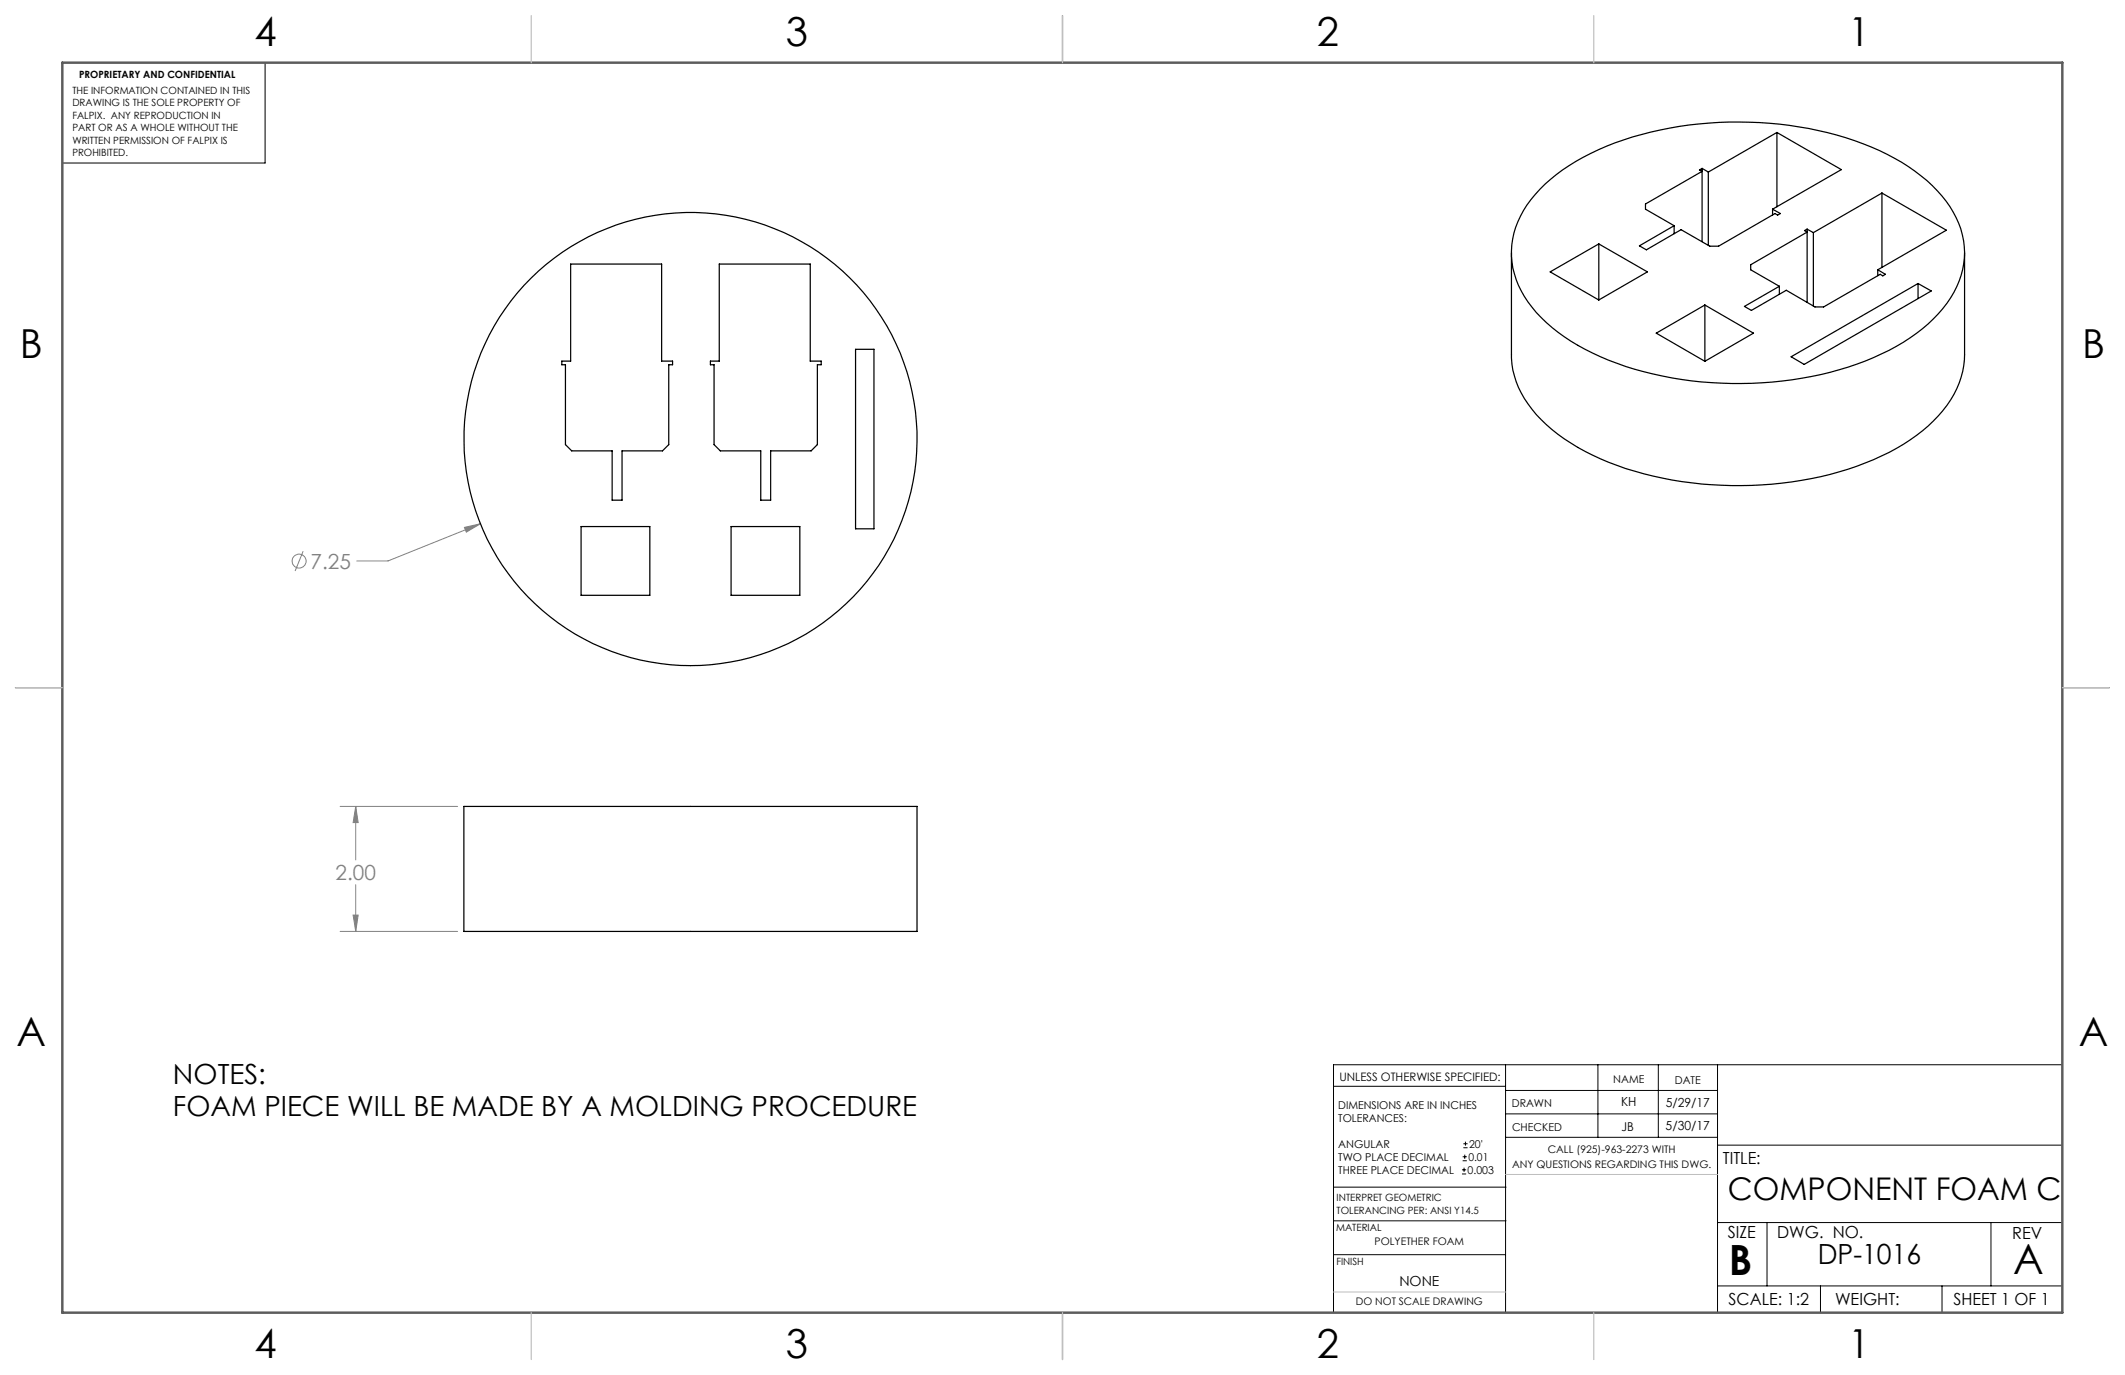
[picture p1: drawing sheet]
<svg xmlns="http://www.w3.org/2000/svg" width="432mm" height="279mm" viewBox="0 0 432 279" stroke-linecap="round" stroke-linejoin="round" font-family="sans-serif">
<g fill="none" stroke="#808080" stroke-width=".2">
<path d="M61.6 112l-1.6 4M94.4 107.2l3.2-.8-2.8 1.7zM97.6 106.4l-18.8 7.6h-6.3M69.1 163.9h23.9M72.3 163.9l.5 3.2h-1zM72.3 163.9v10.8M72.3 179.8v9.5M69.1 189.3h23.9M71.8 185.9h1l-.5 3.4z"/>
<circle cx="60.8" cy="114" r="1.41"/>
</g>
<g fill="none" stroke="#000" stroke-width=".2">
<path d="M53.9 12.7v20.4h-41.2M305.9 216.4v50.3M324.7 216.4v14.7M337 216.4v14.7M349 216.4v50.3M419.1 216.4h-148.1v50.3M271 220.7h34.9M297.1 238.5h.8M297.1 237.7h.8M297.2 235.9h.9M297.2 235.1h.9M297.4 233.2h.8"/>
<path d="M297.4 232.4h.8M297.5 237.3v.8M297.6 234.6v.9M297.8 232v.8M305.9 231.1h43.1M305.9 226.3h43.1M305.9 221.6h43.1M349 232.7h70.1M271 255h34.9M271 248.1h35M271 241.2h35M349 248.4h70.1"/>
<path d="M359.1 248.4v12.9M404.6 248.4v12.9M349 261.3h70.1M369.9 261.3v5.4M394.6 261.3v5.4"/>
</g>
<path d="M215.9 3.2v9.5M3.1 139.7h9.6M419.1 139.7h9.5M215.9 266.7v9.6" fill="none" stroke="#5c5c5c" stroke-width=".25"/>
<path d="M12.7 12.7h406.4v254h-406.4z" fill="none" stroke="#5c5c5c" stroke-width=".5"/>
<path d="M305.9 238.7h43.1M271 262.5h34.9" fill="none" stroke="#c0c0c0" stroke-width=".2"/>
<path d="M108 3.2v9.5M215.9 3.2v9.5M323.8 3.2v9.5M3.1 139.7h9.6M419.1 139.7h9.5M108 266.7v9.6M215.9 266.7v9.6M323.8 266.7v9.6" fill="none" stroke="#c0c0c0" stroke-width=".25"/>
<path d="M72.3 163.9l.5 3.2h-1zM71.8 185.9h1l-.5 3.4zM94.4 107.2l.4 .9 2.8-1.7z" fill="#808080"/>
<g fill="none" stroke="#000" stroke-width=".25">
<path d="M312.9 38.5a44.8 44.8 0 0 1 20.7-11.2 75.1 75.1 0 0 1 46.7 2.6 35.6 35.6 0 0 1 15.9 12 16.4 16.4 0 0 1-.6 19.7 35.4 35.4 0 0 1-14.9 11.1 74.8 74.8 0 0 1-44.8 3.3 48.6 48.6 0 0 1-21.7-10.5 19.8 19.8 0 0 1-7.1-13.4 18.4 18.4 0 0 1 5.8-13.6zM345.9 34.2l1.2 .8M345.9 34.2l-.6 .3 .6 .3-11.5 6.7v1l5.8 3.4M345.9 34.2v14.9M347.1 35v14.8M361.1 26.9l13.1 7.6-14 8M361.1 26.9l-14 8.1M361.1 26.9v15.1M382.4 39.2l13.1 7.6-13.9 8M382.4 39.2l-13.9 8.1M382.4 39.2v15.1M116 53.7h18.4v19.7h2.3v.7h-.8v16.2l-1.3 1.3h-8.2v10h-2v-10h-8.2l-1.3-1.3v-16.2h-.7v-.7h1.8z"/>
<path d="M146.2 53.7h18.4v19.7h2.3v.7h-.8v16.2l-1.3 1.3h-8.2v10h-2v-10h-8.2l-1.3-1.3v-16.2h-.7v-.7h1.8zM307.1 51.4v20.7a18.5 18.5 0 0 0 6.1 13.2 45.6 45.6 0 0 0 20.8 11 75.6 75.6 0 0 0 45-2.2 36.9 36.9 0 0 0 16.6-11.8 17.7 17.7 0 0 0 3.6-10.2v-20.7M324.9 49.6l-9.9 5.6 9.9 5.8M324.9 49.6l9.9 5.6-9.9 5.8M324.9 49.6v11.4M340.2 45.9v1.6M360.2 42.5l1.6 .9-.6 .3-.5-.3-11.5 6.6h-1.8l-5.8-3.3-7.1 4.1-1.4-.8 7.1-4.1M360.2 42.5v1.2M361.6 58.2v1.6M367.2 46.6l1.3 .7M367.2 46.6l-.5 .2 .5 .4-11.5 6.6v1l5.9 3.4M367.2 46.6v14.9"/>
<path d="M368.5 47.3v14.9M381.6 54.8l1.5 .9-.5 .4-.5-.4-11.5 6.7h-1.8l-5.8-3.4-7.1 4.1-1.4-.8 7.1-4.1M381.6 54.8v1.2M389.7 57.6v3.1M173.8 71h3.8v36.5h-3.8zM346.4 62l9.9 5.7-9.9 5.7M346.4 62l-9.9 5.7 9.9 5.7M346.4 62v11.4M364 72.5l25.7-14.9 2.7 1.5-25.8 14.9zM118.1 107h13.9v14h-13.9zM148.6 107h13.9v14h-13.9zM94.3 163.9h92v25.4h-92z"/>
<circle cx="140.3" cy="89.2" r="46"/>
</g>
<g font-size="8.5">
<text x="351.3" y="259">B</text>
<text x="409.1" y="258.9">A</text>
</g>
<g font-size="8.1">
<text x="51.7" y="9.3">4</text>
<text x="159.7" y="9.3">3</text>
<text x="267.6" y="9.3">2</text>
<text x="375.6" y="9.3">1</text>
<text x="4" y="72.8">B</text>
<text x="423.1" y="72.8">B</text>
<text x="3.3" y="212.5">A</text>
<text x="422.4" y="212.5">A</text>
<text x="51.7" y="276">4</text>
<text x="159.7" y="276">3</text>
<text x="267.6" y="276">2</text>
<text x="375.6" y="276">1</text>
</g>
<text font-size="6.3" x="351.1" y="243.8">COMPONENT FOAM C</text>
<g font-size="5.6">
<text x="35.2" y="220.2">NOTES:</text>
<text x="35.2" y="226.8">FOAM PIECE WILL BE MADE BY A MOLDING PROCEDURE</text>
<text x="369.4" y="256.8">DP-1016</text>
</g>
<g font-size="4.2" fill="#808080">
<text x="63.1" y="115.6">7.25</text>
<text x="68.2" y="178.8">2.00</text>
</g>
<g font-size="3.4">
<text x="350.1" y="236.5">TITLE:</text>
<text x="351.1" y="251.6">SIZE</text>
<text x="361.1" y="251.6">DWG. NO.</text>
<text x="408.9" y="251.7">REV</text>
<text x="351.2" y="265.2">SCALE: 1:2</text>
<text x="372.9" y="265.2">WEIGHT:</text>
<text x="396.9" y="265.2">SHEET 1 OF 1</text>
</g>
<text font-size="2.8" x="284.3" y="261.3">NONE</text>
<g font-size="2.5">
<text x="329.4" y="224.8">KH</text>
<text x="338.5" y="224.9">5/29/17</text>
<text x="329.5" y="229.7">JB</text>
<text x="338.5" y="229.7">5/30/17</text>
</g>
<text font-size="2.4" x="272.2" y="219.7">UNLESS OTHERWISE SPECIFIED:</text>
<g font-size="2.2">
<text x="327.8" y="220.1">NAME</text>
<text x="340.3" y="220.2">DATE</text>
<text x="271.9" y="225.3">DIMENSIONS ARE IN INCHES</text>
<text x="271.9" y="227.9">TOLERANCES:</text>
<text x="307.2" y="224.9">DRAWN</text>
<text x="271.9" y="233.2">ANGULAR</text>
<text x="298.5" y="233.2">20'</text>
<text x="307.3" y="229.8">CHECKED</text>
<text x="271.9" y="238.5">THREE PLACE DECIMAL</text>
<text x="271.9" y="235.9">TWO PLACE DECIMAL</text>
<text x="298.2" y="238.5">0.003</text>
<text x="298.4" y="235.9">0.01</text>
</g>
<g font-size="2.1">
<text x="307.3" y="237.3">ANY QUESTIONS REGARDING THIS DWG.</text>
<text x="314.5" y="234.2">CALL (925)-963-2273 WITH</text>
<text x="279.3" y="252.9">POLYETHER FOAM</text>
<text x="275.5" y="265.1">DO NOT SCALE DRAWING</text>
</g>
<g font-size="2">
<text x="16.1" y="15.9">PROPRIETARY AND CONFIDENTIAL</text>
<text x="14.7" y="19.1">THE INFORMATION CONTAINED IN THIS</text>
<text x="14.7" y="21.6">DRAWING IS THE SOLE PROPERTY OF</text>
<text x="14.7" y="24.1">FALPIX. ANY REPRODUCTION IN</text>
<text x="14.7" y="26.6">PART OR AS A WHOLE WITHOUT THE</text>
<text x="14.7" y="29.2">WRITTEN PERMISSION OF FALPIX IS</text>
<text x="14.7" y="31.7">PROHIBITED.</text>
<text x="271.6" y="244.1">INTERPRET GEOMETRIC</text>
<text x="271.5" y="250.2">MATERIAL</text>
<text x="271.6" y="246.6">TOLERANCING PER: ANSI Y14.5</text>
<text x="271.5" y="257">FINISH</text>
</g>
</svg>
